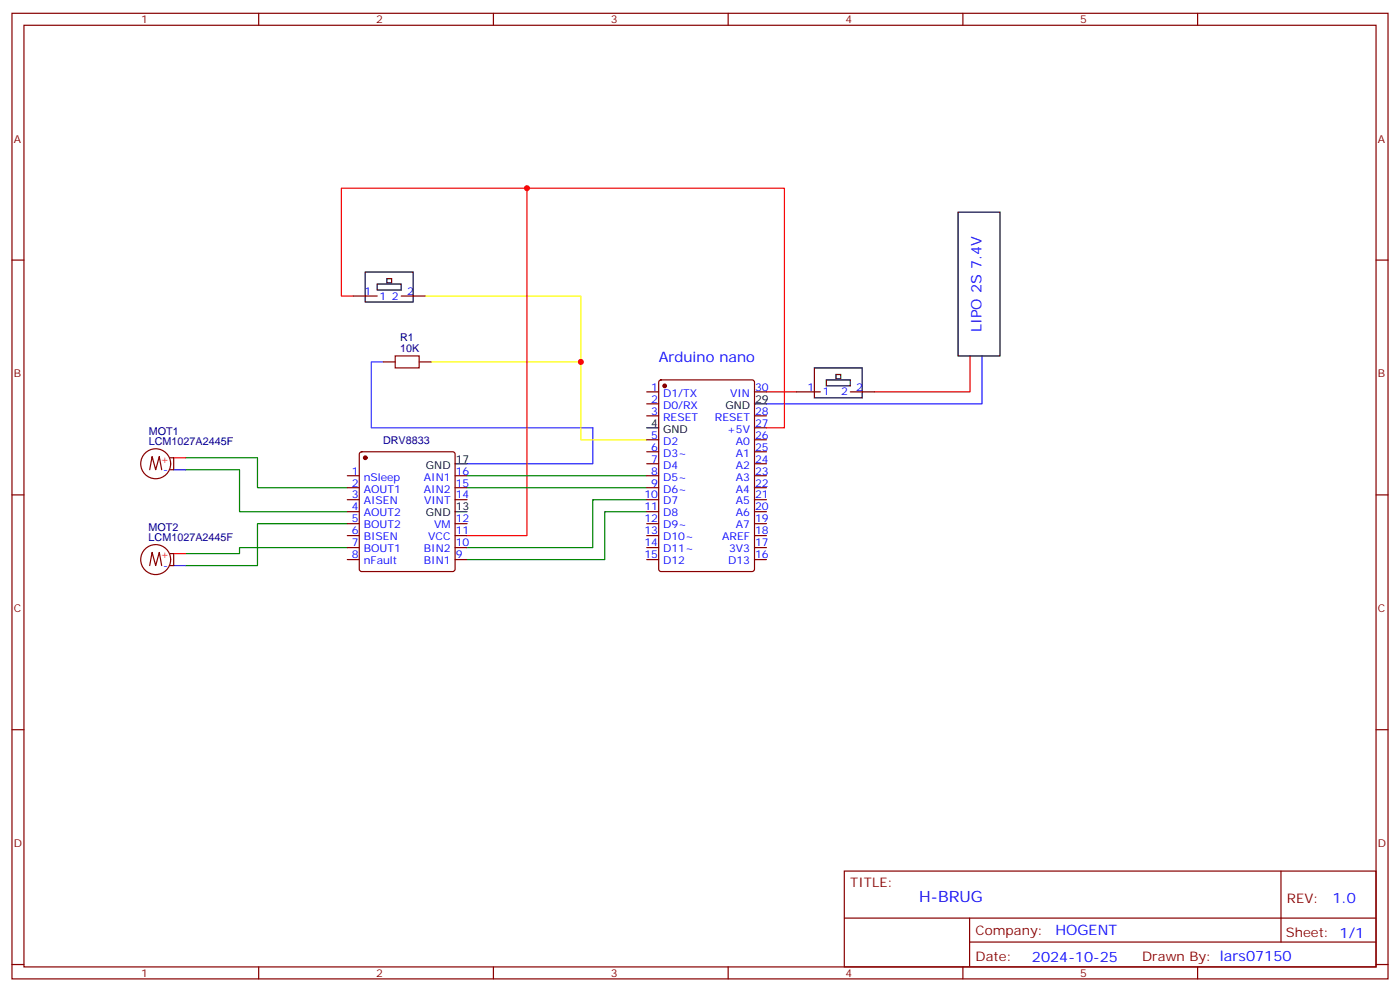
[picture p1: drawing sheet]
<svg xmlns="http://www.w3.org/2000/svg" width="412mm" height="292mm" viewBox="0 0 412 292" stroke-linecap="round" stroke-linejoin="round" font-family="sans-serif">
<g fill="none" stroke="#870000" stroke-width=".35">
<path d="M3.5 3.9h405.4v284.4h-405.4zM7.1 7.4h398.2v277.3h-398.2zM76.2 3.9v3.5M145.3 3.9v3.5M214.5 3.9v3.5M283.6 3.9v3.5M352.8 3.9v3.5M3.5 76.6h3.6M405.3 76.6h3.6M104.1 87.2h7M118.2 87.2h7M112.9 106.6h3.5"/>
<path d="M123.5 106.6h3.5M190.5 115.4h3.5M190.5 118.9h3.5M194.3 112.1l.4-.2h26.8l.7 .4v55.3l-.4 .7h-27.1l-.6-.5-.1-55.2zM222.2 115.4h3.6M234.6 115.4h7.1M250.5 115.4h7M44.1 138.3l.7-3.9 1.1 3.9 1-3.9 .7 3.9M50.1 134.8h1.1v3.5h-1.1M106.1 133.2l.4-.2h26.8l.5 .2 .3 .5v33.9l-.3 .5-.5 .2h-26.8l-.5-.2-.2-.5v-33.9zM190.5 122.4h3.5M190.5 129.5h3.5"/>
<path d="M190.5 133h3.5M190.5 136.6h3.5M222.2 122.4h3.6M222.2 126h3.6M222.2 129.5h3.6M222.2 133h3.6M222.2 136.6h3.6M3.5 145.7h3.6M102.3 140.1h3.5M102.3 143.6h3.5M102.3 147.1h3.5M102.3 150.7h3.5"/>
<path d="M102.3 154.2h3.5M102.3 157.7h3.5M134.1 140.1h3.5M134.1 143.6h3.5M134.1 147.1h3.5M134.1 154.2h3.5M134.1 157.7h3.5M190.5 140.1h3.5M190.5 143.6h3.5M190.5 147.1h3.5M190.5 150.7h3.5M190.5 154.2h3.5"/>
<path d="M190.5 157.7h3.5M222.2 140.1h3.6M222.2 143.6h3.6M222.2 147.1h3.6M222.2 150.7h3.6M222.2 154.2h3.6M222.2 157.7h3.6M405.3 145.7h3.6M44.1 166.5l.7-3.8 1.1 3.8 1-3.8 .7 3.8M50.1 163h1.1v3.5h-1.1M102.3 161.3h3.5M102.3 164.8h3.5"/>
<path d="M134.1 161.3h3.5M134.1 164.8h3.5M190.5 161.3h3.5M190.5 164.8h3.5M222.2 161.3h3.6M222.2 164.8h3.6M3.5 214.9h3.6M405.3 214.9h3.6M248.7 256.5h156.6v28.2h-156.6zM377.3 256.5v20.9M248.7 270.4h156.5M285.6 277.4h119.6"/>
<path d="M285.6 270.4v14.1M3.5 284h3.6M76.2 284.7v3.6M145.3 284.7v3.6M214.5 284.7v3.6M283.6 284.7v3.6M352.8 284.7v3.6M405.3 284h3.6"/>
<circle cx="45.9" cy="136.6" r="4.4"/>
<circle cx="45.9" cy="164.8" r="4.4"/>
</g>
<path d="M225.8 115.4h8.8M285.8 104.8v10.6h-28.3" fill="none" stroke="#c00" stroke-width=".35"/>
<path d="M282.2 62.5h12.4v42.3h-12.4zM107.6 80.1h14.1v8.8h-14.1zM111.1 83.6h7.1v1.8h-7.1zM113.9 82.1h1.5v1.2h-1.5zM222.2 118.9h3.6M239.9 108.3h14.1v8.9h-14.1zM243.4 111.9h7.1v1.7h-7.1zM246.2 110.3h1.4v1.2h-1.4zM134.1 136.6h3.5M190.5 126h3.5M134.1 150.7h3.5" fill="none" stroke="#000" stroke-width=".35"/>
<path d="M289.3 104.8v14.1h-63.5M174.6 126v10.6h-37" fill="none" stroke="#30f" stroke-width=".35"/>
<path d="M112.9 106.6h-3.5v19.4h65.2" fill="none" stroke="#33f" stroke-width=".35"/>
<path d="M125.2 87.2h45.9v42.3h19.4M127 106.6h44.1" fill="none" stroke="#ff0" stroke-width=".35"/>
<path d="M116.4 104.8h7.1v3.5h-7.1z" fill="none" stroke="#a10000" stroke-width=".35"/>
<path d="M155.2 55.4h75.9v70.6h-5.3M104.1 87.2h-3.6v-31.8h54.7v102.3h-17.6M51.2 134.8h3.5M51.2 163h3.5" fill="none" stroke="#f00" stroke-width=".35"/>
<path d="M54.7 138.3h15.9v12.4h31.7M54.7 134.8h21.1v8.8h26.5M102.3 154.2h-26.5v12.3h-21.1M137.6 143.6h52.9M137.6 140.1h52.9M190.5 150.7h-12.3v14.1h-40.6M190.5 147.1h-15.9v14.2h-37M102.3 161.3h-31.7v1.7h-15.9" fill="none" stroke="#008700" stroke-width=".35"/>
<path d="M51.2 138.3h3.5M51.2 166.5h3.5" fill="none" stroke="#00f" stroke-width=".35"/>
<g fill="#870000" stroke="#870000" stroke-width=".35">
<circle cx="107.6" cy="134.8" r=".53"/>
<circle cx="195.8" cy="113.6" r=".53"/>
</g>
<g fill="#c00">
<circle cx="171.1" cy="106.6" r=".88"/>
<circle cx="155.2" cy="55.4" r=".88"/>
</g>
<text font-size="4.6" fill="#00f" x="270.8" y="265.5">H-BRUG</text>
<g font-size="4.2" fill="#00f">
<text x="289.1" y="97.9" transform="rotate(-90 289.1 97.9)">LIPO 2S 7.4V</text>
<text x="194" y="106.6">Arduino nano</text>
<text x="392.5" y="265.8">1.0</text>
<text x="310.9" y="275.3">HOGENT</text>
<text x="304" y="283.1">2024-10-25</text>
</g>
<g font-size="3.9" fill="#800">
<text x="250.5" y="261.1">TITLE:</text>
<text x="379.1" y="265.8">REV:</text>
<text x="287.4" y="275.3">Company:</text>
<text x="378.7" y="275.9">Sheet: 1/1</text>
<text x="287.4" y="283">Date:</text>
<text x="336.4" y="283.1">Drawn By: lars07150</text>
</g>
<g font-size="3.2" fill="#800">
<text x="41.6" y="6.9">1</text>
<text x="110.8" y="6.9">2</text>
<text x="179.9" y="6.9">3</text>
<text x="249.1" y="6.9">4</text>
<text x="318.2" y="6.9">5</text>
<text x="4.1" y="42">A</text>
<text x="405.9" y="42">A</text>
<text x="4.1" y="111.2">B</text>
<text x="405.9" y="111.2">B</text>
<text x="4.1" y="180.3">C</text>
<text x="405.9" y="180.3">C</text>
<text x="4.1" y="249.4">D</text>
<text x="405.9" y="249.4">D</text>
<text x="41.6" y="287.7">1</text>
<text x="110.8" y="287.7">2</text>
<text x="179.9" y="287.7">3</text>
<text x="249.1" y="287.7">4</text>
<text x="318.2" y="287.7">5</text>
</g>
<g font-size="3.2" fill="#00f">
<text x="107.3" y="86.8">1</text>
<text x="111.8" y="88.2">1</text>
<text x="115.5" y="88.2">2</text>
<text x="119.9" y="86.8">2</text>
<text x="191.8" y="118.6">2</text>
<text x="191.8" y="115">1</text>
<text x="195.3" y="116.8">D1/TX</text>
<text x="215.1" y="116.8">VIN</text>
<text x="222.4" y="115">30</text>
<text x="237.9" y="115">1</text>
<text x="242.4" y="116.5">1</text>
<text x="247.7" y="116.5">2</text>
<text x="252.2" y="115">2</text>
<text x="191.8" y="122.1">3</text>
<text x="195.3" y="123.9">RESET</text>
<text x="195.3" y="120.3">D0/RX</text>
<text x="210.6" y="123.9">RESET</text>
<text x="222.4" y="122.1">28</text>
<text x="222.4" y="125.6">27</text>
<text x="191.8" y="129.2">5</text>
<text x="195.3" y="130.9">D2</text>
<text x="214.2" y="127.4">+5V</text>
<text x="216.8" y="130.9">A0</text>
<text x="222.4" y="129.2">26</text>
<text x="191.8" y="136.2">7</text>
<text x="191.8" y="132.7">6</text>
<text x="195.3" y="138">D4</text>
<text x="195.3" y="134.4">D3~</text>
<text x="216.8" y="134.4">A1</text>
<text x="216.8" y="138">A2</text>
<text x="222.4" y="132.7">25</text>
<text x="222.4" y="136.2">24</text>
<text x="48.1" y="139.4">-</text>
<text x="103.6" y="139.7">1</text>
<text x="103.6" y="143.3">2</text>
<text x="107.1" y="141.5">nSleep</text>
<text x="124.9" y="141.5">AIN1</text>
<text x="134.2" y="143.3">15</text>
<text x="134.2" y="139.7">16</text>
<text x="191.8" y="143.3">9</text>
<text x="191.8" y="139.7">8</text>
<text x="195.3" y="141.5">D5~</text>
<text x="216.8" y="141.5">A3</text>
<text x="222.4" y="139.7">23</text>
<text x="222.4" y="143.3">22</text>
<text x="103.6" y="146.8">3</text>
<text x="107.1" y="145">AOUT1</text>
<text x="107.1" y="148.6">AISEN</text>
<text x="124.9" y="145">AIN2</text>
<text x="124.9" y="148.6">VINT</text>
<text x="134.2" y="146.8">14</text>
<text x="189.8" y="146.8">10</text>
<text x="195.3" y="148.6">D7</text>
<text x="195.3" y="145">D6~</text>
<text x="216.8" y="145">A4</text>
<text x="216.8" y="148.6">A5</text>
<text x="222.4" y="146.8">21</text>
<text x="103.6" y="150.3">4</text>
<text x="103.6" y="153.8">5</text>
<text x="107.1" y="152.1">AOUT2</text>
<text x="107.1" y="155.6">BOUT2</text>
<text x="127.9" y="155.6">VM</text>
<text x="134.2" y="153.8">12</text>
<text x="189.8" y="153.8">12</text>
<text x="189.8" y="150.3">11</text>
<text x="195.3" y="155.6">D9~</text>
<text x="195.3" y="152.1">D8</text>
<text x="216.8" y="152.1">A6</text>
<text x="216.8" y="155.6">A7</text>
<text x="222.4" y="150.3">20</text>
<text x="222.4" y="153.8">19</text>
<text x="103.6" y="157.4">6</text>
<text x="103.6" y="160.9">7</text>
<text x="107.1" y="159.1">BISEN</text>
<text x="126.1" y="159.1">VCC</text>
<text x="134.2" y="160.9">10</text>
<text x="134.2" y="157.4">11</text>
<text x="189.8" y="160.9">14</text>
<text x="189.8" y="157.4">13</text>
<text x="195.3" y="159.1">D10~</text>
<text x="212.7" y="159.1">AREF</text>
<text x="222.4" y="157.4">18</text>
<text x="222.4" y="160.9">17</text>
<text x="48.1" y="167.6">-</text>
<text x="103.6" y="164.4">8</text>
<text x="107.1" y="162.7">BOUT1</text>
<text x="107.1" y="166.2">nFault</text>
<text x="124.9" y="166.2">BIN1</text>
<text x="124.9" y="162.7">BIN2</text>
<text x="134.2" y="164.4">9</text>
<text x="189.8" y="164.4">15</text>
<text x="195.3" y="166.2">D12</text>
<text x="195.3" y="162.7">D11~</text>
<text x="214.5" y="166.2">D13</text>
<text x="214.7" y="162.7">3V3</text>
<text x="222.4" y="164.4">16</text>
</g>
<g font-size="3.2" fill="#000080">
<text x="117.8" y="100.6">R1</text>
<text x="117.8" y="103.8">10K</text>
<text x="43.8" y="131.1">LCM1027A2445F</text>
<text x="43.8" y="128.1">MOT1</text>
<text x="112.8" y="130.7">DRV8833</text>
<text x="43.8" y="159.3">LCM1027A2445F</text>
<text x="43.8" y="156.3">MOT2</text>
</g>
<g font-size="3.2">
<text x="222.4" y="118.6">29</text>
<text x="191.8" y="125.6">4</text>
<text x="213.7" y="120.3">GND</text>
<text x="195.3" y="127.4">GND</text>
<text x="125.5" y="138">GND</text>
<text x="134.2" y="136.2">17</text>
<text x="125.5" y="152.1">GND</text>
<text x="134.2" y="150.3">13</text>
</g>
<g font-size="3.2" fill="#f00">
<text x="47.3" y="136.2">+</text>
<text x="47.3" y="164.4">+</text>
</g>
</svg>
